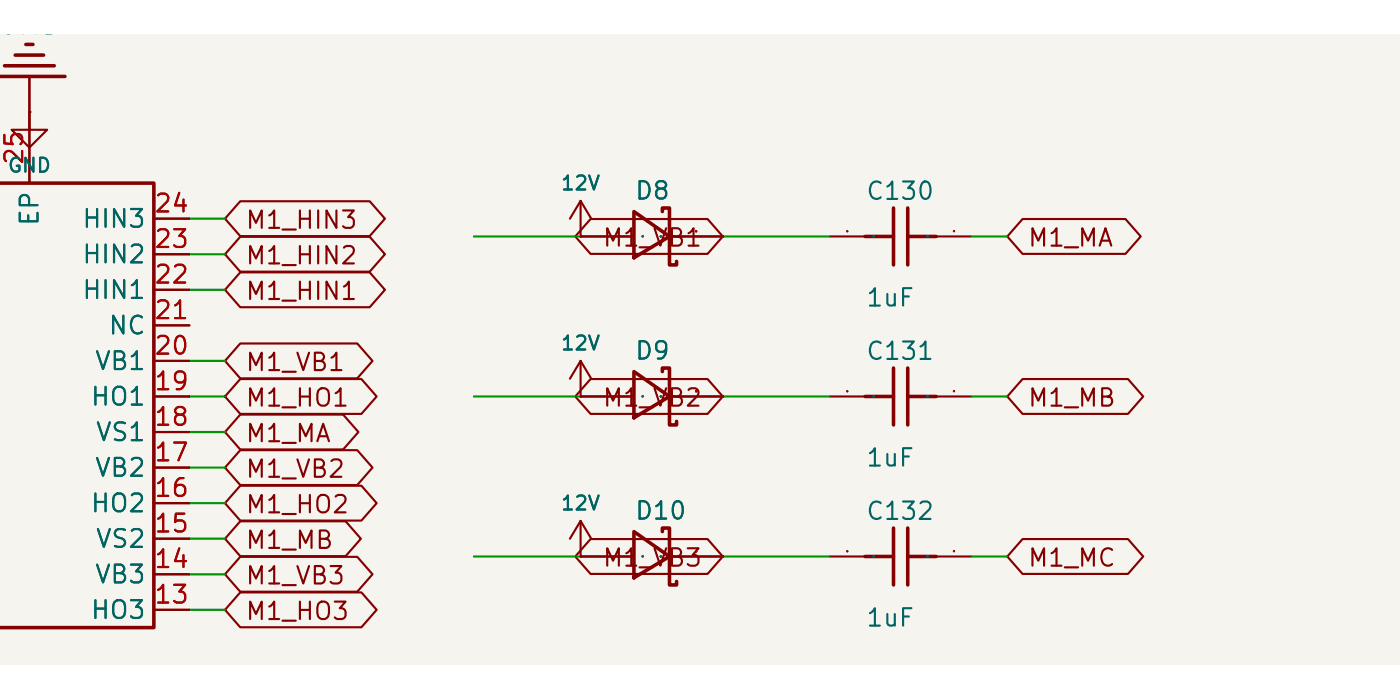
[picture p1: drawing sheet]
<svg xmlns="http://www.w3.org/2000/svg" width="353mm" height="176mm" viewBox="0 0 353 176" stroke-linecap="round" stroke-linejoin="round" font-family="sans-serif">
<path d="M0 8.8h352.8v158.8h-352.8z" fill="#f5f4ef" stroke="#f5f4ef" stroke-width=".25"/>
<path d="M0 19.3h16.4M1.1 16.6h12.6M3.8 13.9h7.2M6.5 11.2h1.8" fill="none" stroke="#840000" stroke-width=".9"/>
<path d="M7.4 19.3v8.9M146.3 50.6l-2.7 4.5M146.3 50.6l2.7 4.5M146.3 50.6v9" fill="none" stroke="#840000" stroke-width=".54"/>
<circle cx="146.3" cy="59.6" r=".27" fill="#840000"/>
<path d="M159.7 53.3l9 6.3-9 5.4zM166.9 53.3v-.9h1.8v14.4h1.8v-.9M218 59.6h7.2M225.2 52.4v14.4M228.7 59.6h7.2M228.7 52.4v14.4" fill="none" stroke="#840000" stroke-width=".9"/>
<path d="M146.3 59.6h13.4M168.7 59.6h13.4M209 59.6h9M235.9 59.6h9M146.3 90.9l-2.7 4.5M146.3 90.9l2.7 4.5M146.3 90.9v9" fill="none" stroke="#840000" stroke-width=".54"/>
<circle cx="146.3" cy="99.9" r=".27" fill="#840000"/>
<path d="M159.7 93.6l9 6.3-9 5.4zM166.9 93.6v-.9h1.8v14.4h1.8v-.9M159.7 134l9 6.2-9 5.4zM166.9 134v-.9h1.8v14.3h1.8v-.9" fill="none" stroke="#840000" stroke-width=".9"/>
<path d="M146.3 99.9h13.4M168.7 99.9h13.4M146.3 131.3v8.9h13.4M146.3 131.3l-2.7 4.4M146.3 131.3l2.7 4.4M168.7 140.2h13.4" fill="none" stroke="#840000" stroke-width=".54"/>
<circle cx="146.3" cy="140.2" r=".27" fill="#840000"/>
<path d="M0 46.1h38.8v112h-38.8M218 99.9h7.2M225.2 92.7v14.4M228.7 99.9h7.2M228.7 92.7v14.4M225.2 133.1v14.3M228.7 133.1v14.3M218 140.2h7.2M228.7 140.2h7.2" fill="none" stroke="#840000" stroke-width=".9"/>
<g fill="none" stroke="#840000" stroke-width=".54">
<path d="M7.4 32.7h-4.5l4.5 4.5 4.5-4.5h-4.5v-4.5v17.9M38.8 55.1h8.9M38.8 73h8.9M38.8 64.1h8.9M38.8 99.9h8.9M38.8 90.9h8.9M38.8 82h8.9M209 99.9h9M235.9 99.9h9M38.8 117.8h8.9M38.8 108.9h8.9M38.8 135.7h8.9"/>
<path d="M38.8 126.8h8.9M38.8 153.7h8.9M38.8 144.7h8.9M209 140.2h9M235.9 140.2h9"/>
</g>
<circle cx="7.4" cy="28.2" r=".27" fill="#840000"/>
<g fill="none" stroke="#840000" stroke-width=".54">
<path d="M7.4 28.2v17.9M38.8 55.1h8.9M60.5 59.7h32.7l3.8 4.4-3.8 4.4h-32.7l-3.8-4.4zM60.5 50.7h32.7l3.8 4.4-3.8 4.4h-32.7l-3.8-4.4zM148.8 55.2h29.5l3.8 4.4-3.8 4.4h-29.5l-3.8-4.4zM257.7 55.2h25.9l3.8 4.4-3.8 4.4h-25.9l-3.9-4.4zM38.8 73h8.9M38.8 64.1h8.9M60.5 68.6h32.7l3.8 4.4-3.8 4.4h-32.7l-3.8-4.4zM38.8 99.9h8.9M38.8 90.9h8.9M38.8 82h8.9"/>
<path d="M60.5 86.6h29.5l3.9 4.3-3.9 4.4h-29.5l-3.8-4.4zM60.5 95.5h30.6l3.8 4.4-3.8 4.4h-30.6l-3.8-4.4zM148.8 95.5h29.5l3.8 4.4-3.8 4.4h-29.5l-3.8-4.4zM257.7 95.5h26.5l3.9 4.4-3.9 4.4h-26.5l-3.9-4.4zM38.8 117.8h8.9M38.8 108.9h8.9M60.5 104.5h26l3.8 4.4-3.8 4.4h-26l-3.8-4.4zM60.5 113.4h29.5l3.9 4.4-3.9 4.4h-29.5l-3.8-4.4zM38.8 135.7h8.9M38.8 126.8h8.9M60.5 131.4h26.6l3.8 4.3-3.8 4.4h-26.6l-3.8-4.4zM60.5 122.4h30.6l3.8 4.4-3.8 4.4h-30.6l-3.8-4.4z"/>
<path d="M148.8 135.8h29.5l3.8 4.4-3.8 4.4h-29.5l-3.8-4.4zM257.7 135.8h26.5l3.9 4.4-3.9 4.4h-26.5l-3.9-4.4zM38.8 153.7h8.9M38.8 144.7h8.9M60.5 149.3h30.6l3.8 4.4-3.8 4.4h-30.6l-3.8-4.4zM60.5 140.3h29.5l3.9 4.4-3.9 4.4h-29.5l-3.8-4.4z"/>
</g>
<g fill="none" stroke="#009600" stroke-width=".54">
<path d="M47.7 55.1h9M119.4 59.6h26.9M182.1 59.6h26.9M244.9 59.6h8.9M47.7 73h9M47.7 64.1h9M47.7 99.9h9M47.7 90.9h9M119.4 99.9h26.9M182.1 99.9h26.9M244.9 99.9h8.9M47.7 108.9h9"/>
<path d="M47.7 117.8h9M47.7 135.7h9M47.7 126.8h9M47.7 144.7h9M47.7 153.7h9M119.4 140.2h26.9M182.1 140.2h26.9M244.9 140.2h8.9"/>
</g>
<circle cx="7.4" cy="28.2" r=".27" fill="#840000"/>
<path d="M7.4 19.3v8.9" fill="none" stroke="#840000" stroke-width=".54"/>
<circle cx="146.3" cy="59.6" r=".27" fill="#840000"/>
<path d="M146.3 59.6h13.4M168.7 59.6h13.4" fill="none" stroke="#840000" stroke-width=".54"/>
<circle cx="146.3" cy="99.9" r=".27" fill="#840000"/>
<path d="M146.3 99.9h13.4M168.7 99.9h13.4M146.3 140.2h13.4M168.7 140.2h13.4" fill="none" stroke="#840000" stroke-width=".54"/>
<circle cx="146.3" cy="140.2" r=".27" fill="#840000"/>
<text font-size="5.6" fill="#006464" x="3.9" y="10">ND</text>
<g font-size="4.5" fill="#a90000">
<text x="6.9" y="41.9" transform="rotate(-90 6.9 41.9)">25</text>
<text x="38.5" y="54.6">24</text>
<text x="38.5" y="63.6">23</text>
<text x="38.5" y="72.5">22</text>
<text x="38.5" y="81.5">21</text>
<text x="38.5" y="90.5">20</text>
<text x="38.5" y="99.4">19</text>
<text x="38.5" y="108.4">18</text>
<text x="38.5" y="117.4">17</text>
<text x="38.5" y="126.3">16</text>
<text x="38.5" y="135.3">15</text>
<text x="38.5" y="144.2">14</text>
<text x="38.5" y="153.2">13</text>
</g>
<g font-size="4.5" fill="#006464">
<text x="10.8" y="57.3" transform="rotate(-90 10.8 57.3)">EP</text>
<text x="20.4" y="58.5">HIN3</text>
<text x="20.4" y="67.5">HIN2</text>
<text x="20.4" y="76.4">HIN1</text>
<text x="27" y="85.4">NC</text>
<text x="23.6" y="94.3">VB1</text>
<text x="22.5" y="103.3">HO1</text>
<text x="23.8" y="112.3">VS1</text>
<text x="23.6" y="121.2">VB2</text>
<text x="22.5" y="130.2">HO2</text>
<text x="23.8" y="139.1">VS2</text>
<text x="23.6" y="148.1">VB3</text>
<text x="22.5" y="157.1">HO3</text>
</g>
<g font-size="4.4" fill="#006464">
<text x="159.7" y="51.4">D8</text>
<text x="217.9" y="51.4">C130</text>
<text x="217.9" y="78.3">1uF</text>
<text x="159.7" y="91.7">D9</text>
<text x="217.9" y="91.8">C131</text>
<text x="217.9" y="118.7">1uF</text>
<text x="159.7" y="132">D10</text>
<text x="217.9" y="132.1">C132</text>
<text x="217.9" y="159">1uF</text>
</g>
<g font-size="4.4" fill="#840000">
<text x="61.5" y="58.7">M1_HIN3</text>
<text x="151.5" y="63.2">M1_VB1</text>
<text x="258.7" y="63.2">M1_MA</text>
<text x="61.5" y="67.7">M1_HIN2</text>
<text x="61.5" y="76.7">M1_HIN1</text>
<text x="61.5" y="94.6">M1_VB1</text>
<text x="61.5" y="103.6">M1_HO1</text>
<text x="151.5" y="103.6">M1_VB2</text>
<text x="258.7" y="103.6">M1_MB</text>
<text x="61.5" y="112.5">M1_MA</text>
<text x="61.5" y="121.5">M1_VB2</text>
<text x="61.5" y="130.4">M1_HO2</text>
<text x="61.5" y="139.4">M1_MB</text>
<text x="151.5" y="143.9">M1_VB3</text>
<text x="258.7" y="143.9">M1_MC</text>
<text x="61.5" y="148.4">M1_VB3</text>
<text x="61.5" y="157.3">M1_HO3</text>
</g>
<g font-size="3.5" fill="#006464">
<text x="1.7" y="44.3">GND</text>
<text x="141.1" y="48.8">12V</text>
<text x="141.1" y="89.1">12V</text>
<text x="141.1" y="129.5">12V</text>
</g>
</svg>
